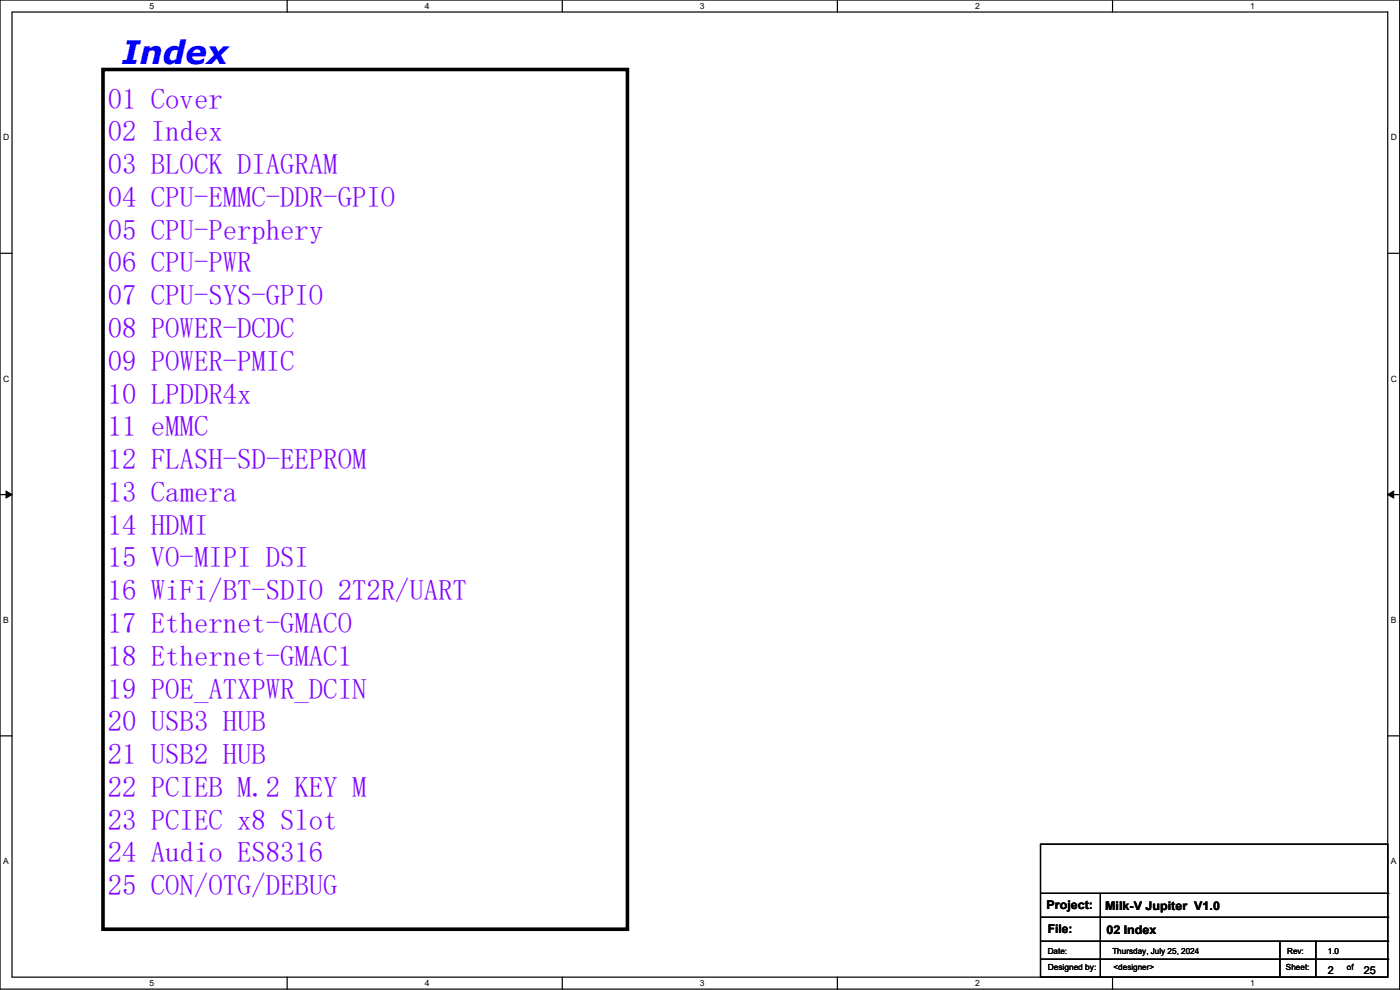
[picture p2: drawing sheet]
<svg xmlns="http://www.w3.org/2000/svg" width="594mm" height="420mm" viewBox="0 0 594 420" stroke-linecap="round" stroke-linejoin="round" font-family="sans-serif">
<path d="M0 0h593.9v419.6h-593.9zM5.1 5.1h583.7v409.4h-583.7z" fill="none" stroke="#000" stroke-width=".51"/>
<g fill="#fff">
<path d="M63.5 .5h2v4.1h-2z"/>
<path d="M63.5 415.1h2v4h-2z"/>
</g>
<path d="M121.8 0v5.1M121.8 414.5v5.1" fill="none" stroke="#000" stroke-width=".51"/>
<g fill="#fff">
<path d="M180.2 .5h2v4.1h-2z"/>
<path d="M180.2 415.1h2v4h-2z"/>
</g>
<path d="M238.6 0v5.1M238.6 414.5v5.1" fill="none" stroke="#000" stroke-width=".51"/>
<g fill="#fff">
<path d="M296.9 .5h2.1v4.1h-2.1z"/>
<path d="M296.9 415.1h2.1v4h-2.1z"/>
</g>
<path d="M355.3 0v5.1M355.3 414.5v5.1" fill="none" stroke="#000" stroke-width=".51"/>
<g fill="#fff">
<path d="M413.7 .5h2v4.1h-2z"/>
<path d="M413.7 415.1h2v4h-2z"/>
</g>
<path d="M472 0v5.1M472 414.5v5.1" fill="none" stroke="#000" stroke-width=".51"/>
<g fill="#fff">
<path d="M530.4 .5h2v4.1h-2z"/>
<path d="M530.4 415.1h2v4h-2z"/>
<path d="M1.3 56.3h2.6v4h-2.6z"/>
<path d="M590.1 56.3h2.6v4h-2.6z"/>
<path d="M1.3 158.6h2.6v4.1h-2.6z"/>
<path d="M590.1 158.6h2.6v4.1h-2.6z"/>
</g>
<path d="M0 107.5h5.1M588.8 107.5h5.1" fill="none" stroke="#000" stroke-width=".51"/>
<g fill="#fff">
<path d="M1.3 261h2.4v4.1h-2.4z"/>
<path d="M590.1 261h2.4v4.1h-2.4z"/>
</g>
<path d="M0 209.8h5.1M588.8 209.8h5.1" fill="none" stroke="#000" stroke-width=".51"/>
<path d="M2.6 208.3l2.5 1.5-2.5 1.5zM588.8 209.8l2.5-1.5v3z" fill="#000" stroke="#000" stroke-width=".42"/>
<g fill="#fff">
<path d="M1.3 363.4h2.4v4h-2.4z"/>
<path d="M590.1 363.4h2.4v4h-2.4z"/>
</g>
<path d="M0 312.2h5.1M588.8 312.2h5.1M441.5 358.2h147.3v56.3h-147.3zM441.5 379h147.3M466.9 379v35.5M441.5 389.1h147.3M441.5 399.3h147.3M543.1 399.3v15.2M558.3 399.3v15.2M441.5 406.9h147.3" fill="none" stroke="#000" stroke-width=".51"/>
<path d="M43.7 29.5h222.5v364.7h-222.5z" fill="none" stroke="#000" stroke-width="1.5"/>
<g fill="#000">
<circle cx="588.8" cy="379" r=".25"/>
<circle cx="588.8" cy="389.1" r=".25"/>
<circle cx="588.8" cy="399.3" r=".25"/>
<circle cx="466.9" cy="414.5" r=".25"/>
<circle cx="543.1" cy="414.5" r=".25"/>
<circle cx="558.3" cy="414.5" r=".25"/>
<circle cx="588.8" cy="406.9" r=".25"/>
</g>
<text font-size="13.7" fill="#00f" x="51.8" y="27">Index</text>
<g font-size="12.2" fill="#8000ff">
<text x="45.7" y="46.1">01 Cover</text>
<text x="45.7" y="60">02 Index</text>
<text x="45.7" y="73.9">03 BLOCK DIAGRAM</text>
<text x="45.7" y="87.8">04 CPU-EMMC-DDR-GPIO</text>
<text x="45.7" y="101.7">05 CPU-Perphery</text>
<text x="45.7" y="115.6">06 CPU-PWR</text>
<text x="45.7" y="129.5">07 CPU-SYS-GPIO</text>
<text x="45.7" y="143.4">08 POWER-DCDC</text>
<text x="45.7" y="157.3">09 POWER-PMIC</text>
<text x="45.7" y="171.2">10 LPDDR4x</text>
<text x="45.7" y="185.1">11 eMMC</text>
<text x="45.7" y="199">12 FLASH-SD-EEPROM</text>
<text x="45.7" y="212.9">13 Camera</text>
<text x="45.7" y="226.8">14 HDMI</text>
<text x="45.7" y="240.8">15 VO-MIPI DSI</text>
<text x="45.7" y="254.7">16 WiFi/BT-SDIO 2T2R/UART</text>
<text x="45.7" y="268.6">17 Ethernet-GMACO</text>
<text x="45.7" y="282.5">18 Ethernet-GMAC1</text>
<text x="45.7" y="296.4">19 POE_ATXPWR_DCIN</text>
<text x="45.7" y="310.3">20 USB3 HUB</text>
<text x="45.7" y="324.2">21 USB2 HUB</text>
<text x="45.7" y="338.1">22 PCIEB M.2 KEY M</text>
<text x="45.7" y="352">23 PCIEC x8 Slot</text>
<text x="45.7" y="365.9">24 Audio ES8316</text>
<text x="45.7" y="379.8">25 CON/OTG/DEBUG</text>
</g>
<g font-size="5.1">
<text x="444" y="385.7">Project:</text>
<text x="468.9" y="386.2">Milk-V Jupiter V1.0</text>
<text x="444.5" y="395.9">File:</text>
<text x="469.4" y="396.4">02 Index</text>
</g>
<g font-size="4.6">
<text x="563.4" y="413.1">2</text>
<text x="578.6" y="413.1">25</text>
</g>
<g font-size="3.6">
<text x="63.5" y="3.8">5</text>
<text x="180.2" y="3.8">4</text>
<text x="296.9" y="3.8">3</text>
<text x="413.7" y="3.8">2</text>
<text x="530.4" y="3.8">1</text>
<text x="1.3" y="59.5">D</text>
<text x="590.1" y="59.5">D</text>
<text x="1.3" y="161.9">C</text>
<text x="590.1" y="161.9">C</text>
<text x="1.3" y="264.3">B</text>
<text x="590.1" y="264.3">B</text>
<text x="1.3" y="366.6">A</text>
<text x="590.1" y="366.6">A</text>
<text x="444.5" y="404.5">Date:</text>
<text x="472" y="404.5">Thursday, July 25, 2024</text>
<text x="546.1" y="404.5">Rev:</text>
<text x="563.4" y="404.5">1.0</text>
<text x="444.5" y="411.7">Designed by:</text>
<text x="472.5" y="411.7">&lt;designer&gt;</text>
<text x="545.6" y="411.7">Sheet:</text>
<text x="571.5" y="411.7">of</text>
<text x="63.5" y="418.3">5</text>
<text x="180.2" y="418.3">4</text>
<text x="296.9" y="418.3">3</text>
<text x="413.7" y="418.3">2</text>
<text x="530.4" y="418.3">1</text>
</g>
</svg>
